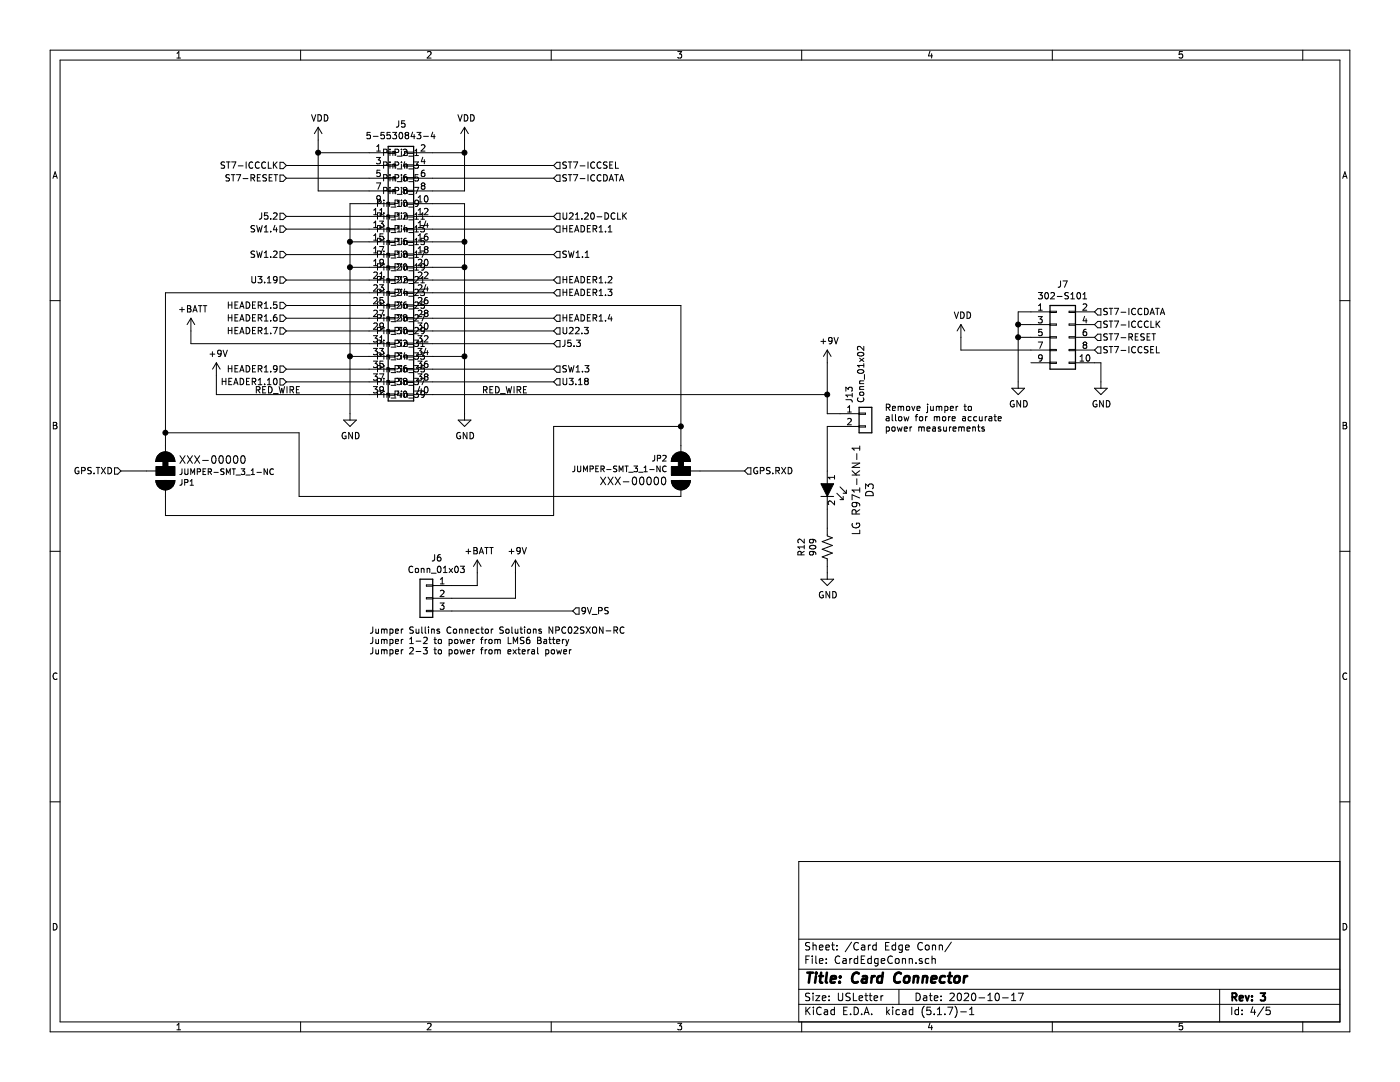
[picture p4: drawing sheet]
EESchema Schematic File Version 4
EELAYER 30 0
EELAYER END
$Descr USLetter 11000 8500
encoding utf-8
Sheet 4 5
Title "Card Connector"
Date "2020-10-17"
Rev "3"
Comp ""
Comment1 ""
Comment2 ""
Comment3 ""
Comment4 ""
$EndDescr
$Comp
L power:+9V #PWR?
U 1 1
P 6500 2850
AR Path="/5F7D0952" Ref="#PWR?"  Part="1" 
AR Path="/5F7BE189/5F7D0952" Ref="#PWR?"  Part="1" 
AR Path="/5F7C6408/5F7D0952" Ref="#PWR0101"  Part="1" 
F 0 "#PWR0101" H 6500 2700 50  0001 C CNN
F 1 "+9V" H 6515 3023 50  0000 C CNN
F 2 "" H 6500 2850 50  0001 C CNN
F 3 "" H 6500 2850 50  0001 C CNN
	1    6500 2850
	1    0    0    -1  
$EndComp
Wire Wire Line
	6500 3100 6500 2850
Wire Wire Line
	4350 2600 3400 2600
Wire Wire Line
	2250 1400 2900 1400
Wire Wire Line
	3400 1400 4350 1400
Wire Wire Line
	3400 1700 4350 1700
Wire Wire Line
	3400 2000 4350 2000
Wire Wire Line
	3400 2700 4350 2700
Wire Wire Line
	3400 2900 4350 2900
Wire Wire Line
	3400 3000 4350 3000
Text Label 4150 3100 2    50   ~ 0
RED_WIRE
Wire Wire Line
	4350 1300 3400 1300
Text Label 2000 3100 0    50   ~ 0
RED_WIRE
Wire Wire Line
	1700 3100 2900 3100
Wire Wire Line
	1700 2950 1700 3100
$Comp
L power:+9V #PWR?
U 1 1
P 1700 2950
AR Path="/5F7D0971" Ref="#PWR?"  Part="1" 
AR Path="/5F7BE189/5F7D0971" Ref="#PWR?"  Part="1" 
AR Path="/5F7C6408/5F7D0971" Ref="#PWR0102"  Part="1" 
F 0 "#PWR0102" H 1700 2800 50  0001 C CNN
F 1 "+9V" H 1715 3123 50  0000 C CNN
F 2 "" H 1700 2950 50  0001 C CNN
F 3 "" H 1700 2950 50  0001 C CNN
	1    1700 2950
	1    0    0    -1  
$EndComp
Wire Wire Line
	2250 1700 2900 1700
Wire Wire Line
	2250 1800 2900 1800
Wire Wire Line
	2250 2000 2900 2000
Wire Wire Line
	2250 2200 2900 2200
Wire Wire Line
	1500 2600 1500 2700
$Comp
L power:+BATT #PWR?
U 1 1
P 1500 2600
AR Path="/5F7D097E" Ref="#PWR?"  Part="1" 
AR Path="/5F7BE189/5F7D097E" Ref="#PWR?"  Part="1" 
AR Path="/5F7C6408/5F7D097E" Ref="#PWR0103"  Part="1" 
F 0 "#PWR0103" H 1500 2450 50  0001 C CNN
F 1 "+BATT" H 1515 2773 50  0000 C CNN
F 2 "" H 1500 2600 50  0001 C CNN
F 3 "" H 1500 2600 50  0001 C CNN
	1    1500 2600
	1    0    0    -1  
$EndComp
Wire Wire Line
	3650 1900 3650 2100
Connection ~ 3650 1900
Wire Wire Line
	3400 1900 3650 1900
Wire Wire Line
	2750 1900 2750 2100
Connection ~ 2750 1900
Wire Wire Line
	2900 1900 2750 1900
Wire Wire Line
	2250 1300 2900 1300
Wire Wire Line
	3650 1200 3650 1100
Connection ~ 3650 1200
Wire Wire Line
	3400 1200 3650 1200
Wire Wire Line
	3650 1500 3650 1200
Wire Wire Line
	3400 1500 3650 1500
Wire Wire Line
	3400 1600 3650 1600
Wire Wire Line
	3650 1600 3650 1900
Connection ~ 3650 2100
Connection ~ 2750 2100
Wire Wire Line
	2750 1600 2750 1900
Wire Wire Line
	2900 1600 2750 1600
Connection ~ 3650 2800
Wire Wire Line
	3650 2100 3650 2800
Wire Wire Line
	3400 2100 3650 2100
Connection ~ 2750 2800
Wire Wire Line
	2750 2100 2750 2800
Wire Wire Line
	2900 2100 2750 2100
Wire Wire Line
	3650 2800 3650 3250
Wire Wire Line
	3400 2800 3650 2800
Wire Wire Line
	2750 2800 2750 3250
Wire Wire Line
	2900 2800 2750 2800
Connection ~ 2500 1200
Wire Wire Line
	2500 1500 2500 1200
Wire Wire Line
	2900 1500 2500 1500
Wire Wire Line
	2500 1200 2900 1200
Wire Wire Line
	2500 1100 2500 1200
$Comp
L power:VDD #PWR?
U 1 1
P 3650 1100
AR Path="/5F7D09AC" Ref="#PWR?"  Part="1" 
AR Path="/5F7BE189/5F7D09AC" Ref="#PWR?"  Part="1" 
AR Path="/5F7C6408/5F7D09AC" Ref="#PWR0104"  Part="1" 
F 0 "#PWR0104" H 3650 950 50  0001 C CNN
F 1 "VDD" H 3665 1273 50  0000 C CNN
F 2 "" H 3650 1100 50  0001 C CNN
F 3 "" H 3650 1100 50  0001 C CNN
	1    3650 1100
	1    0    0    -1  
$EndComp
$Comp
L power:VDD #PWR?
U 1 1
P 2500 1100
AR Path="/5F7D09B2" Ref="#PWR?"  Part="1" 
AR Path="/5F7BE189/5F7D09B2" Ref="#PWR?"  Part="1" 
AR Path="/5F7C6408/5F7D09B2" Ref="#PWR0105"  Part="1" 
F 0 "#PWR0105" H 2500 950 50  0001 C CNN
F 1 "VDD" H 2515 1273 50  0000 C CNN
F 2 "" H 2500 1100 50  0001 C CNN
F 3 "" H 2500 1100 50  0001 C CNN
	1    2500 1100
	1    0    0    -1  
$EndComp
$Comp
L power:GND #PWR?
U 1 1
P 2750 3250
AR Path="/5F7D09B8" Ref="#PWR?"  Part="1" 
AR Path="/5F7BE189/5F7D09B8" Ref="#PWR?"  Part="1" 
AR Path="/5F7C6408/5F7D09B8" Ref="#PWR0106"  Part="1" 
F 0 "#PWR0106" H 2750 3000 50  0001 C CNN
F 1 "GND" H 2755 3077 50  0000 C CNN
F 2 "" H 2750 3250 50  0001 C CNN
F 3 "" H 2750 3250 50  0001 C CNN
	1    2750 3250
	1    0    0    -1  
$EndComp
$Comp
L power:GND #PWR?
U 1 1
P 3650 3250
AR Path="/5F7D09BE" Ref="#PWR?"  Part="1" 
AR Path="/5F7BE189/5F7D09BE" Ref="#PWR?"  Part="1" 
AR Path="/5F7C6408/5F7D09BE" Ref="#PWR0107"  Part="1" 
F 0 "#PWR0107" H 3650 3000 50  0001 C CNN
F 1 "GND" H 3655 3077 50  0000 C CNN
F 2 "" H 3650 3250 50  0001 C CNN
F 3 "" H 3650 3250 50  0001 C CNN
	1    3650 3250
	1    0    0    -1  
$EndComp
$Comp
L Programmer_Board:5-5530843-4 J?
U 1 1
P 3150 3200
AR Path="/5F7D09C4" Ref="J?"  Part="1" 
AR Path="/5F7BE189/5F7D09C4" Ref="J?"  Part="1" 
AR Path="/5F7C6408/5F7D09C4" Ref="J5"  Part="1" 
F 0 "J5" H 3150 5425 50  0000 C CNN
F 1 "5-5530843-4" H 3150 5334 50  0000 C CNN
F 2 "" H 3150 3200 50  0001 C CNN
F 3 "https://www.te.com/commerce/DocumentDelivery/DDEController?Action=srchrtrv&DocNm=5530843&DocType=Customer+Drawing&DocLang=English" H 3150 3200 50  0001 C CNN
F 4 "5-5530843-4" H 3150 3200 50  0001 C CNN "MPN"
F 5 "TE Connectivity AMP Connectors" H 3150 3200 50  0001 C CNN "Manufacturer"
	1    3150 3200
	1    0    0    -1  
$EndComp
Text HLabel 4350 1300 2    50   Input ~ 0
ST7-ICCSEL
Text HLabel 4350 1400 2    50   Input ~ 0
ST7-ICCDATA
Text HLabel 4350 1700 2    50   Input ~ 0
U21.20-DCLK
Text HLabel 4350 2000 2    50   Input ~ 0
SW1.1
Text HLabel 5850 3700 2    50   Input ~ 0
GPS.RXD
Text HLabel 4350 2600 2    50   Input ~ 0
U22.3
Text HLabel 4350 2700 2    50   Input ~ 0
J5.3
Text HLabel 4350 2900 2    50   Input ~ 0
SW1.3
Text HLabel 4350 3000 2    50   Input ~ 0
U3.18
Text HLabel 950  3700 0    50   Input ~ 0
GPS.TXD
Text HLabel 2250 2200 0    50   Input ~ 0
U3.19
Text HLabel 2250 2000 0    50   Input ~ 0
SW1.2
Text HLabel 2250 1800 0    50   Input ~ 0
SW1.4
Text HLabel 2250 1700 0    50   Input ~ 0
J5.2
Text HLabel 2250 1400 0    50   Input ~ 0
ST7-RESET
Text HLabel 2250 1300 0    50   Input ~ 0
ST7-ICCCLK
$Comp
L Connector_Generic:Conn_02x05_Odd_Even J7
U 1 1
P 8300 2650
F 0 "J7" H 8350 3067 50  0000 C CNN
F 1 "302-S101" H 8350 2976 50  0000 C CNN
F 2 "digikey-footprints:PinHeader_2x5_P2.54mm_Drill1.2mm" H 8300 2650 50  0001 C CNN
F 3 "http://www.on-shore.com/wp-content/uploads/2018/04/302-SXX1.pdf" H 8300 2650 50  0001 C CNN
F 4 "302-S101" H 8300 2650 50  0001 C CNN "MPN"
F 5 "On Shore Technology Inc." H 8300 2650 50  0001 C CNN "Maufacturer"
	1    8300 2650
	1    0    0    -1  
$EndComp
Text HLabel 8600 2750 2    50   Input ~ 0
ST7-ICCSEL
Text HLabel 8600 2450 2    50   Input ~ 0
ST7-ICCDATA
Text HLabel 8600 2650 2    50   Input ~ 0
ST7-RESET
Text HLabel 8600 2550 2    50   Input ~ 0
ST7-ICCCLK
$Comp
L power:VDD #PWR?
U 1 1
P 7550 2650
AR Path="/5F83EE0B" Ref="#PWR?"  Part="1" 
AR Path="/5F7BE189/5F83EE0B" Ref="#PWR?"  Part="1" 
AR Path="/5F7C6408/5F83EE0B" Ref="#PWR015"  Part="1" 
F 0 "#PWR015" H 7550 2500 50  0001 C CNN
F 1 "VDD" H 7565 2823 50  0000 C CNN
F 2 "" H 7550 2650 50  0001 C CNN
F 3 "" H 7550 2650 50  0001 C CNN
	1    7550 2650
	1    0    0    -1  
$EndComp
Wire Wire Line
	8100 2750 7550 2750
Wire Wire Line
	7550 2750 7550 2650
$Comp
L power:GND #PWR?
U 1 1
P 8000 3000
AR Path="/5F840CF8" Ref="#PWR?"  Part="1" 
AR Path="/5F7BE189/5F840CF8" Ref="#PWR?"  Part="1" 
AR Path="/5F7C6408/5F840CF8" Ref="#PWR016"  Part="1" 
F 0 "#PWR016" H 8000 2750 50  0001 C CNN
F 1 "GND" H 8005 2827 50  0000 C CNN
F 2 "" H 8000 3000 50  0001 C CNN
F 3 "" H 8000 3000 50  0001 C CNN
	1    8000 3000
	1    0    0    -1  
$EndComp
Wire Wire Line
	8000 2450 8100 2450
Wire Wire Line
	8000 2450 8000 2550
Wire Wire Line
	8100 2650 8000 2650
Connection ~ 8000 2650
Wire Wire Line
	8000 2650 8000 3000
Wire Wire Line
	8100 2550 8000 2550
Connection ~ 8000 2550
Wire Wire Line
	8000 2550 8000 2650
$Comp
L power:GND #PWR?
U 1 1
P 8650 3000
AR Path="/5F845227" Ref="#PWR?"  Part="1" 
AR Path="/5F7BE189/5F845227" Ref="#PWR?"  Part="1" 
AR Path="/5F7C6408/5F845227" Ref="#PWR017"  Part="1" 
F 0 "#PWR017" H 8650 2750 50  0001 C CNN
F 1 "GND" H 8655 2827 50  0000 C CNN
F 2 "" H 8650 3000 50  0001 C CNN
F 3 "" H 8650 3000 50  0001 C CNN
	1    8650 3000
	1    0    0    -1  
$EndComp
Wire Wire Line
	8600 2850 8650 2850
Wire Wire Line
	8650 2850 8650 3000
Text HLabel 4350 1800 2    50   Input ~ 0
HEADER1.1
Text HLabel 4350 2200 2    50   Input ~ 0
HEADER1.2
Text HLabel 4350 2300 2    50   Input ~ 0
HEADER1.3
Text HLabel 4350 2500 2    50   Input ~ 0
HEADER1.4
Text HLabel 2250 2400 0    50   Input ~ 0
HEADER1.5
Text HLabel 2250 2500 0    50   Input ~ 0
HEADER1.6
Text HLabel 2250 2600 0    50   Input ~ 0
HEADER1.7
Text HLabel 2250 2900 0    50   Input ~ 0
HEADER1.9
Text HLabel 2250 3000 0    50   Input ~ 0
HEADER1.10
Wire Wire Line
	2250 2400 2900 2400
Wire Wire Line
	2250 2500 2900 2500
Wire Wire Line
	2250 2600 2900 2600
Wire Wire Line
	2250 2900 2900 2900
Wire Wire Line
	2250 3000 2900 3000
Wire Wire Line
	3400 2200 4350 2200
Wire Wire Line
	3400 2300 4350 2300
Wire Wire Line
	3400 2500 4350 2500
Wire Wire Line
	3400 1800 4350 1800
$Comp
L power:+9V #PWR?
U 1 1
P 4050 4500
AR Path="/5F8BD332" Ref="#PWR?"  Part="1" 
AR Path="/5F7BE189/5F8BD332" Ref="#PWR?"  Part="1" 
AR Path="/5F7C6408/5F8BD332" Ref="#PWR014"  Part="1" 
F 0 "#PWR014" H 4050 4350 50  0001 C CNN
F 1 "+9V" H 4065 4673 50  0000 C CNN
F 2 "" H 4050 4500 50  0001 C CNN
F 3 "" H 4050 4500 50  0001 C CNN
	1    4050 4500
	1    0    0    -1  
$EndComp
Wire Wire Line
	4050 4700 4050 4500
$Comp
L power:+BATT #PWR?
U 1 1
P 3750 4500
AR Path="/5F8C0163" Ref="#PWR?"  Part="1" 
AR Path="/5F7BE189/5F8C0163" Ref="#PWR?"  Part="1" 
AR Path="/5F7C6408/5F8C0163" Ref="#PWR013"  Part="1" 
F 0 "#PWR013" H 3750 4350 50  0001 C CNN
F 1 "+BATT" H 3765 4673 50  0000 C CNN
F 2 "" H 3750 4500 50  0001 C CNN
F 3 "" H 3750 4500 50  0001 C CNN
	1    3750 4500
	1    0    0    -1  
$EndComp
Wire Wire Line
	3550 4700 4050 4700
Wire Wire Line
	3750 4500 3750 4600
Wire Wire Line
	3750 4600 3550 4600
$Comp
L Connector_Generic:Conn_01x03 J6
U 1 1
P 3350 4700
F 0 "J6" H 3268 5017 50  0000 C CNN
F 1 "Conn_01x03" H 3268 4926 50  0000 C CNN
F 2 "" H 3350 4700 50  0001 C CNN
F 3 "~" H 3350 4700 50  0001 C CNN
	1    3350 4700
	-1   0    0    -1  
$EndComp
Text HLabel 4500 4800 2    50   Input ~ 0
9V_PS
Wire Wire Line
	4500 4800 3550 4800
Text Notes 2900 5150 0    50   ~ 0
Jumper Sullins Connector Solutions NPC02SXON-RC\nJumper 1-2 to power from LMS6 Battery\nJumper 2-3 to power from exteral power
Wire Wire Line
	1500 2700 2900 2700
$Comp
L SparkFun-Jumpers:JUMPER-SMT_3_1-NC JP1
U 1 1
P 1300 3700
F 0 "JP1" H 1404 3795 45  0000 L CNN
F 1 "JUMPER-SMT_3_1-NC" H 1404 3711 45  0000 L CNN
F 2 "SMT-JUMPER_3_1-NC" H 1300 3950 20  0001 C CNN
F 3 "" V 1300 3645 60  0001 C CNN
F 4 "XXX-00000" H 1404 3616 60  0000 L CNN "PROD_ID"
	1    1300 3700
	1    0    0    1   
$EndComp
$Comp
L SparkFun-Jumpers:JUMPER-SMT_3_1-NC JP2
U 1 1
P 5350 3700
F 0 "JP2" H 5454 3605 45  0000 L CNN
F 1 "JUMPER-SMT_3_1-NC" H 5454 3689 45  0000 L CNN
F 2 "SMT-JUMPER_3_1-NC" H 5350 3950 20  0001 C CNN
F 3 "" V 5350 3645 60  0001 C CNN
F 4 "XXX-00000" H 5454 3784 60  0000 L CNN "PROD_ID"
	1    5350 3700
	-1   0    0    1   
$EndComp
Wire Wire Line
	950  3700 1150 3700
Wire Wire Line
	1300 3500 1300 3400
Wire Wire Line
	1300 2300 2900 2300
Wire Wire Line
	5500 3700 5850 3700
Wire Wire Line
	5350 3500 5350 3350
Wire Wire Line
	5350 2400 3400 2400
Wire Wire Line
	5350 3900 2350 3900
Wire Wire Line
	2350 3900 2350 3400
Wire Wire Line
	2350 3400 1300 3400
Connection ~ 1300 3400
Wire Wire Line
	1300 3400 1300 2300
Wire Wire Line
	1300 3900 1300 4050
Wire Wire Line
	1300 4050 4350 4050
Wire Wire Line
	4350 4050 4350 3350
Wire Wire Line
	4350 3350 5350 3350
Connection ~ 5350 3350
Wire Wire Line
	5350 3350 5350 2400
Wire Wire Line
	3400 3100 6500 3100
$Comp
L dk_LED-Indication-Discrete:LH_R974-LP-1 D?
U 1 1
P 6500 3900
AR Path="/5F917C06/5F959F13" Ref="D?"  Part="1" 
AR Path="/5F8460BD/5F959F13" Ref="D?"  Part="1" 
AR Path="/5F7C6408/5F959F13" Ref="D3"  Part="1" 
F 0 "D3" H 6450 4237 60  0000 C CNN
F 1 "LG R971-KN-1" H 6450 4131 60  0000 C CNN
F 2 "digikey-footprints:0805" H 6700 4100 60  0001 L CNN
F 3 "https://dammedia.osram.info/media/resource/hires/osram-dam-2493888/LH%20R974.pdf" H 6700 4200 60  0001 L CNN
F 4 "475-1410-1-ND" H 6700 4300 60  0001 L CNN "Digi-Key_PN"
F 5 "LG R971-KN-1" H 6700 4400 60  0001 L CNN "MPN"
F 6 "Optoelectronics" H 6700 4500 60  0001 L CNN "Category"
F 7 "LED Indication - Discrete" H 6700 4600 60  0001 L CNN "Family"
F 8 "https://dammedia.osram.info/media/resource/hires/osram-dam-2493888/LH%20R974.pdf" H 6700 4700 60  0001 L CNN "DK_Datasheet_Link"
F 9 "/product-detail/en/osram-opto-semiconductors-inc/LH-R974-LP-1/475-1415-1-ND/1802604" H 6700 4800 60  0001 L CNN "DK_Detail_Page"
F 10 "LED GREEN DIFFUSED 0805 SMD" H 6700 4900 60  0001 L CNN "Description"
F 11 "OSRAM Opto Semiconductors Inc." H 6700 5000 60  0001 L CNN "Manufacturer"
F 12 "Active" H 6700 5100 60  0001 L CNN "Status"
	1    6500 3900
	0    1    1    0   
$EndComp
$Comp
L Device:R_US R?
U 1 1
P 6500 4300
AR Path="/5F8460BD/5F959F1B" Ref="R?"  Part="1" 
AR Path="/5F917C06/5F959F1B" Ref="R?"  Part="1" 
AR Path="/5F7C6408/5F959F1B" Ref="R12"  Part="1" 
F 0 "R12" V 6295 4300 50  0000 C CNN
F 1 "909" V 6386 4300 50  0000 C CNN
F 2 "Resistor_SMD:R_0805_2012Metric_Pad1.20x1.40mm_HandSolder" V 6540 4290 50  0001 C CNN
F 3 "https://www.yageo.com/upload/media/product/productsearch/datasheet/rchip/PYu-RC_Group_51_RoHS_L_11.pdf" H 6500 4300 50  0001 C CNN
F 4 "Yageo" V 6500 4300 50  0001 C CNN "Manufacturer"
F 5 "RC0805FR-07909RL" V 6500 4300 50  0001 C CNN "MPN"
	1    6500 4300
	1    0    0    -1  
$EndComp
Wire Wire Line
	6500 4150 6500 4000
$Comp
L Connector_Generic:Conn_01x02 J?
U 1 1
P 6800 3250
AR Path="/5F963A79" Ref="J?"  Part="1" 
AR Path="/5F7C6408/5F963A79" Ref="J13"  Part="1" 
F 0 "J13" V 6672 3330 50  0000 L CNN
F 1 "Conn_01x02" V 6763 3330 50  0000 L CNN
F 2 "Connector_PinHeader_2.54mm:PinHeader_1x02_P2.54mm_Vertical" H 6800 3250 50  0001 C CNN
F 3 "~" H 6800 3250 50  0001 C CNN
F 4 "Würth Elektronik" V 6800 3250 50  0001 C CNN "Manufacturer"
F 5 "61300211121" V 6800 3250 50  0001 C CNN "MPN"
	1    6800 3250
	1    0    0    -1  
$EndComp
Wire Wire Line
	6500 3100 6500 3250
Wire Wire Line
	6500 3250 6600 3250
Connection ~ 6500 3100
Wire Wire Line
	6600 3350 6500 3350
Wire Wire Line
	6500 3350 6500 3700
Text Notes 6950 3400 0    50   ~ 0
Remove jumper to \nallow for more accurate\npower measurements
$Comp
L power:GND #PWR023
U 1 1
P 6500 4500
F 0 "#PWR023" H 6500 4250 50  0001 C CNN
F 1 "GND" H 6505 4327 50  0000 C CNN
F 2 "" H 6500 4500 50  0001 C CNN
F 3 "" H 6500 4500 50  0001 C CNN
	1    6500 4500
	1    0    0    -1  
$EndComp
Wire Wire Line
	6500 4450 6500 4500
$EndSCHEMATC
